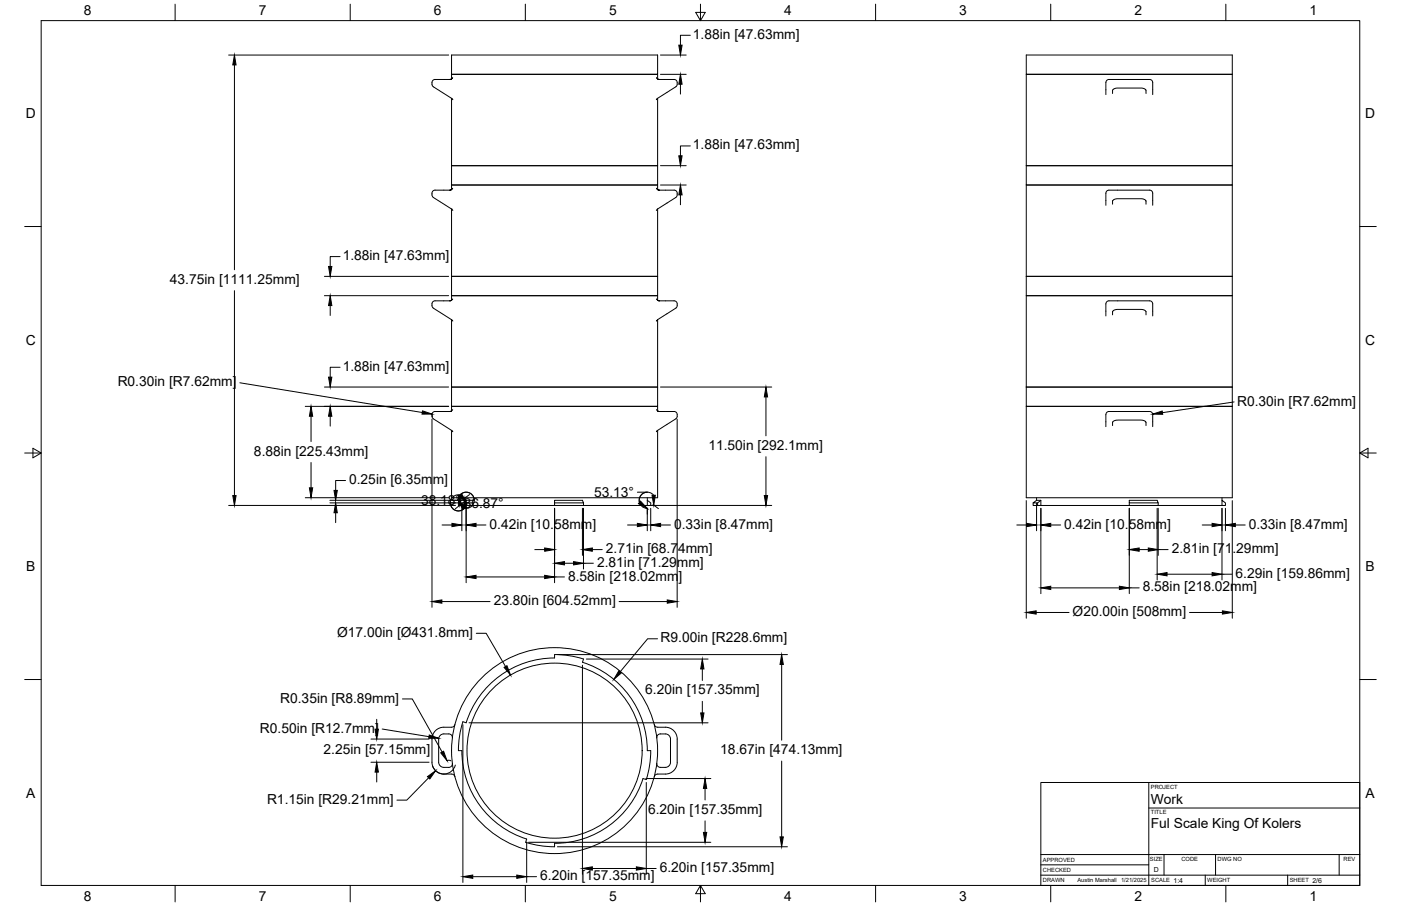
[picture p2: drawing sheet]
<svg xmlns="http://www.w3.org/2000/svg" width="864mm" height="559mm" viewBox="0 0 864 559" stroke-linecap="round" stroke-linejoin="round" font-family="sans-serif">
<!-- layer: Visible -->
<g fill="none" stroke="#000" stroke-width=".62">
<path d="M278 34h127v12h-127zM633 34h127v12h-127zM277 49h-4a8 8 0 0 0-6 1 2.9 2.9 0 0 0 0 4l12 7M279 48l-2 1h1v-3h127v3h1l-1-1M406 49h5a9 9 0 0 1 6 1 2.8 2.8 0 0 1 0 4l-12 7M682 58v-7a4 4 0 0 1 5-2h17a9 9 0 0 1 6 1l1 8M686 58v-3l3-1h15l2 2v2M279 62l-1-1v41M405 61v1M405 61v41M277 117h-4a8 8 0 0 0-6 1 2.9 2.9 0 0 0 0 4l12 7M278 102h127"/>
<path d="M278 102v12h127v-12M279 116l-2 1h1v-3h127v3h1l-1-1M406 117h5a9 9 0 0 1 6 1 2.8 2.8 0 0 1 0 4l-12 8M633 102h127M633 102v12h127v-12M633 102v-56h127v56M279 130l-1-1v41M405 129v41M682 127v-8a4 4 0 0 1 5-2h17a9 9 0 0 1 6 1l1 9M686 126v-2l3-1h15l2 1v2M278 170h127M278 170v12h127v-12"/>
<path d="M633 170h127M633 170v12h127v-12M633 170v-56h127v56M277 186h-4a8 8 0 0 0-6 0 2.9 2.9 0 0 0 0 4l12 7M279 184l-2 2 1-1v-3h127v3l1 1-1-2M279 198l-1-1v42M405 197v42M406 186h5a9 9 0 0 1 6 0 2.8 2.8 0 0 1 0 4l-12 8M682 195v-8a4 4 0 0 1 5-1h17a9 9 0 0 1 6 0l1 9M686 194v-2l3-1h15l2 1v2M278 239h127M278 239v12h127v-12"/>
<path d="M633 239h127M633 239v12h127v-12M633 239v-57h127v57M277 254h-4a8 8 0 0 0-6 1 2.9 2.9 0 0 0 0 3l12 8M279 253l-2 1 1-1v-2h127v2l1 1-1-1M406 254h5a9 9 0 0 1 6 1 2.8 2.8 0 0 1 0 3l-12 8M633 251h127v56h-127zM405 265v1M405 265v42h-127v-42l1 1M682 263v-7a4 4 0 0 1 5-2h17a9 9 0 0 1 6 1l1 8M686 262v-2l3-1h15l2 1v2M283 310v2h2v-2"/>
<path d="M285 307v2M285 312h2M287 309l-2 1h-2l2-1h2v3h55M342 309h17l1 1h-18zM342 310v2h18v-2M399 309v3h-39M399 309l2 1v2h-2M399 307v2M637 310v2h3v-2M639 309h3v3h54M639 309l-2 1h3l2-1M639 307v2"/>
<path d="M640 312h2M696 309h17l1 1h-18zM696 310v2h18v-2M714 312h39M753 309l2 1v2h-2zM753 307v2M301 423a57 57 0 0 1 41-17v-2h8l10 2-1 2a57 57 0 0 1 40 55h2v8l-3 10-2-1a57 57 0 0 1-54 40v2l-10-1-8-1 1-2a57 57 0 0 1-40-55h-2v-10l2-8 2 1a57 57 0 0 1 14-23zM279 455l-1-2h-4a3 3 0 0 0-4 3v14a3 3 0 0 0 4 3h4l1-2M280 447l-1 1-5 1a7 7 0 0 0-8 7v14a7 7 0 0 0 8 7h5l1 2M403 447l2 1 5 1a7 7 0 0 1 7 7v14a7 7 0 0 1-7 7h-5l-2 2M405 455l1-2h4a3 3 0 0 1 3 3v14a3 3 0 0 1-3 3h-4l-1-2"/>
<circle cx="342" cy="463" r="54"/>
<circle cx="342" cy="463" r="64"/>
</g>
<!-- layer: Border -->
<g fill="none" stroke="#000" stroke-width=".62">
<path d="M25 13h813v533h-813zM108 3v10M216 3v10M324 3v10M429 8h6l-3 5zM432 3v10M540 3v10M648 3v10M756 3v10M15 140h10M838 140h10M15 279h10"/>
<path d="M20 276l5 3-5 3zM838 279l5-3v6zM838 279h10M15 419h10M838 419h10M108 546v10M216 546v10M324 546v10M432 546l3 5h-6zM432 546v10M540 546v10M648 546v10"/>
<path d="M756 546v10"/>
</g>
<!-- layer: Titleblock -->
<path d="M642 483h196v63h-196zM708 498h130M708 483v63M642 540h196M642 533h66M642 527h196M718 527v13M743 540v6M749 527v13M794 540v6M825 527v13" fill="none" stroke="#000" stroke-width=".62"/>
<!-- layer: FD_Dimensions -->
<g fill="none" stroke="#000" stroke-width=".62">
<path d="M141 34h136M407 34h16M426 22h-7v6M145 40v126M407 46h16M419 52v6M426 90h-7v6M407 114h16M407 102h16M419 120v6M210 158h-6v6M145 179v127"/>
<path d="M200 170h77M200 182h77M204 188v7M148 236l112 18M200 239h77M210 227h-6v6M407 239h69M188 251h89M192 257v15M204 257v6M266 259v116M266 255l1 2"/>
<path d="M417 259v116M472 245v24M761 248l-44 7M192 285v16M213 296h-6v6M472 282v24M141 312h140M188 307h89M203 310h81M203 309h80M207 316v6M278 310a5 5 0 0 0 5 5 5 5 0 0 0 5-5"/>
<path d="M282 309a5 5 0 0 1 5-5 5 5 0 0 1 5 5h-6M283 306a5 5 0 0 1 9 1 5 5 0 0 1-6 6M284 305a5 5 0 0 0-6 7 5 5 0 0 0 9 1M284 311l-3 3M285 310v17M287 310h4M287 314v45M289 305l-3 3M342 314v45M359 314v29M360 314v37M393 304h6a5 5 0 0 0-5 5 5 5 0 0 0 5 5v13"/>
<path d="M397 304a5 5 0 0 0-3 6M397 304a5 5 0 0 1 6 1M401 312h75M401 314v13M403 311l3 3M633 309v72M639 310v17M642 314v52M696 314v52M713 314v44M714 314v29M753 314v44"/>
<path d="M755 314v13M760 309v72M272 324h7M293 324h7M330 339h6M365 339h6M387 324h6M407 324h6M627 324h6M648 324h6M702 339h6M714 339h6"/>
<path d="M741 324h6M761 324h7M293 356h43M342 356h6M348 347h6M360 347h6M719 354h28M753 354h6M272 371h30M382 371h29M639 378h20M648 363h42"/>
<path d="M696 363h6M733 378h21M294 391h6l12 20M405 394h-6l-17 20M344 404h141M359 410v129M361 406h75M433 413v7M482 410v47M248 431h6l19 33M433 433v7M229 456h35"/>
<path d="M232 444v6M236 450l28 4M285 447v97M289 446h147M229 470h35M232 476v6M264 480l-13 14h-6M276 469h2M281 472a7 7 0 0 1-7 5 7 7 0 0 1-7-5M482 469v47M398 480h40M398 483v56"/>
<path d="M435 486v7M325 519v25M326 520h112M435 506v7M344 522h141M365 536h27M398 536h6M291 541h28M325 541h6"/>
</g>
<g fill="#000" stroke="#000" stroke-width=".62">
<path d="M418 28h2l-1 6zM145 34l1 6h-3zM419 46l1 6h-2zM418 96h2l-1 6zM419 114l1 6h-2zM203 164h2l-1 6zM204 182l1 6h-2zM203 233h2l-1 6zM192 251l1 6h-2zM204 251l1 6h-2zM260 253l6 2h-6zM472 239l1 6h-2z"/>
<path d="M711 255l5-1 1 2zM143 306h3l-1 6zM191 301h2l-1 6zM207 310l1 6h-2zM206 302h2l-1 7zM282 306h2l-1 6zM283 306l2-1 3 5zM282 309l5 4-2 1zM287 307l1 6h-3zM395 309l4 5-5-3zM402 305h2l-1 7zM471 306h2l-1 6z"/>
<path d="M279 323l6 1-6 1zM287 324l6-1v2zM336 338l6 1-6 1zM359 339l6-1v2zM393 323l6 1-6 1zM401 324l6-1v2zM633 323l6 1-6 1zM642 324l6-1v2zM696 339l6-1v2zM708 338l6 1-6 1zM747 323l6 1-6 1zM755 324l6-1v2z"/>
<path d="M287 356l6-1v2zM336 355l6 1-6 1zM342 347l6-1v2zM354 346l6 1-6 1zM713 354l6-1v2zM747 353l6 1-6 1zM266 371l6-1v2zM411 370l6 1-6 1zM633 378l6-1v2zM642 363l6-1v2zM690 362l6 1-6 1zM754 377l6 1-6 1z"/>
<path d="M311 412l1-1 3 5zM381 414l2 1-5 4zM433 406l1 7h-2zM482 404l1 6h-2zM432 440h2l-1 6zM231 450h2l-1 6zM265 453l5 2h-6zM232 470l1 6h-2zM264 479l4-4-3 5zM272 464l1-1 3 6zM435 480l1 6h-2zM434 513h2l-1 7z"/>
<path d="M481 516h2l-1 6zM285 541l6-1v2zM319 540l6 1-6 1zM359 536l6-1v2zM392 535l6 1-6 1z"/>
</g>
<g font-size="8.5">
<text x="52" y="9">8</text>
<text x="160" y="9">7</text>
<text x="267" y="9">6</text>
<text x="375" y="9">5</text>
<text x="483" y="9">4</text>
<text x="591" y="9">3</text>
<text x="699" y="9">2</text>
<text x="807" y="9">1</text>
<text x="427" y="24">1.88in [47.63mm]</text>
<text x="16" y="73">D</text>
<text x="841" y="73">D</text>
<text x="427" y="92">1.88in [47.63mm]</text>
<text x="211" y="160">1.88in [47.63mm]</text>
<text x="105" y="175">43.75in [1111.25mm]</text>
<text x="16" y="213">C</text>
<text x="841" y="213">C</text>
<text x="211" y="229">1.88in [47.63mm]</text>
<text x="73" y="238">R0.30in [R7.62mm]</text>
<text x="763" y="250">R0.30in [R7.62mm]</text>
<text x="157" y="281">8.88in [225.43mm]</text>
<text x="437" y="277">11.50in [292.1mm]</text>
<text x="215" y="299">0.25in [6.35mm]</text>
<text x="260" y="312">38.18°</text>
<text x="366" y="307">53.13°</text>
<text x="286" y="313">36.87°</text>
<text x="302" y="326">0.42in [10.58mm]</text>
<text x="416" y="326">0.33in [8.47mm]</text>
<text x="656" y="326">0.42in [10.58mm]</text>
<text x="770" y="326">0.33in [8.47mm]</text>
<text x="374" y="341">2.71in [68.74mm]</text>
<text x="722" y="341">2.81in [71.29mm]</text>
<text x="16" y="352">B</text>
<text x="368" y="350">2.81in [71.29mm]</text>
<text x="842" y="352">B</text>
<text x="350" y="358">8.58in [218.02mm]</text>
<text x="762" y="356">6.29in [159.86mm]</text>
<text x="704" y="365">8.58in [218.02mm]</text>
<text x="304" y="373">23.80in [604.52mm]</text>
<text x="661" y="380">Ø20.00in [508mm]</text>
<text x="208" y="393">Ø17.00in [Ø431.8mm]</text>
<text x="407" y="396">R9.00in [R228.6mm]</text>
<text x="398" y="428">6.20in [157.35mm]</text>
<text x="173" y="433">R0.35in [R8.89mm]</text>
<text x="160" y="452">R0.50in [R12.7mm]</text>
<text x="199" y="465">2.25in [57.15mm]</text>
<text x="444" y="465">18.67in [474.13mm]</text>
<text x="16" y="492">A</text>
<text x="165" y="496">R1.15in [R29.21mm]</text>
<text x="709" y="496">Work</text>
<text x="842" y="492">A</text>
<text x="399" y="502">6.20in [157.35mm]</text>
<text x="709" y="511">Ful Scale King Of Kolers</text>
<text x="407" y="538">6.20in [157.35mm]</text>
<text x="333" y="543">6.20in [157.35mm]</text>
<text x="52" y="555">8</text>
<text x="160" y="555">7</text>
<text x="267" y="555">6</text>
<text x="375" y="555">5</text>
<text x="483" y="556">4</text>
<text x="591" y="555">3</text>
<text x="699" y="556">2</text>
<text x="807" y="556">1</text>
</g>
<g font-size="4.3">
<text x="711" y="538">D</text>
<text x="723" y="544">1:4</text>
<text x="809" y="544">2/6</text>
</g>
<g font-size="3.5">
<text x="709" y="486">PROJECT</text>
<text x="709" y="502">TITLE</text>
<text x="643" y="532">APPROVED</text>
<text x="709" y="531">SIZE</text>
<text x="728" y="531">CODE</text>
<text x="751" y="531">DWG NO</text>
<text x="828" y="531">REV</text>
<text x="643" y="538">CHECKED</text>
<text x="643" y="544">DRAWN</text>
<text x="664" y="544">Austin Marshall</text>
<text x="691" y="544">1/21/2025</text>
<text x="710" y="544">SCALE</text>
<text x="744" y="544">WEIGHT</text>
<text x="795" y="544">SHEET</text>
</g>
</svg>
